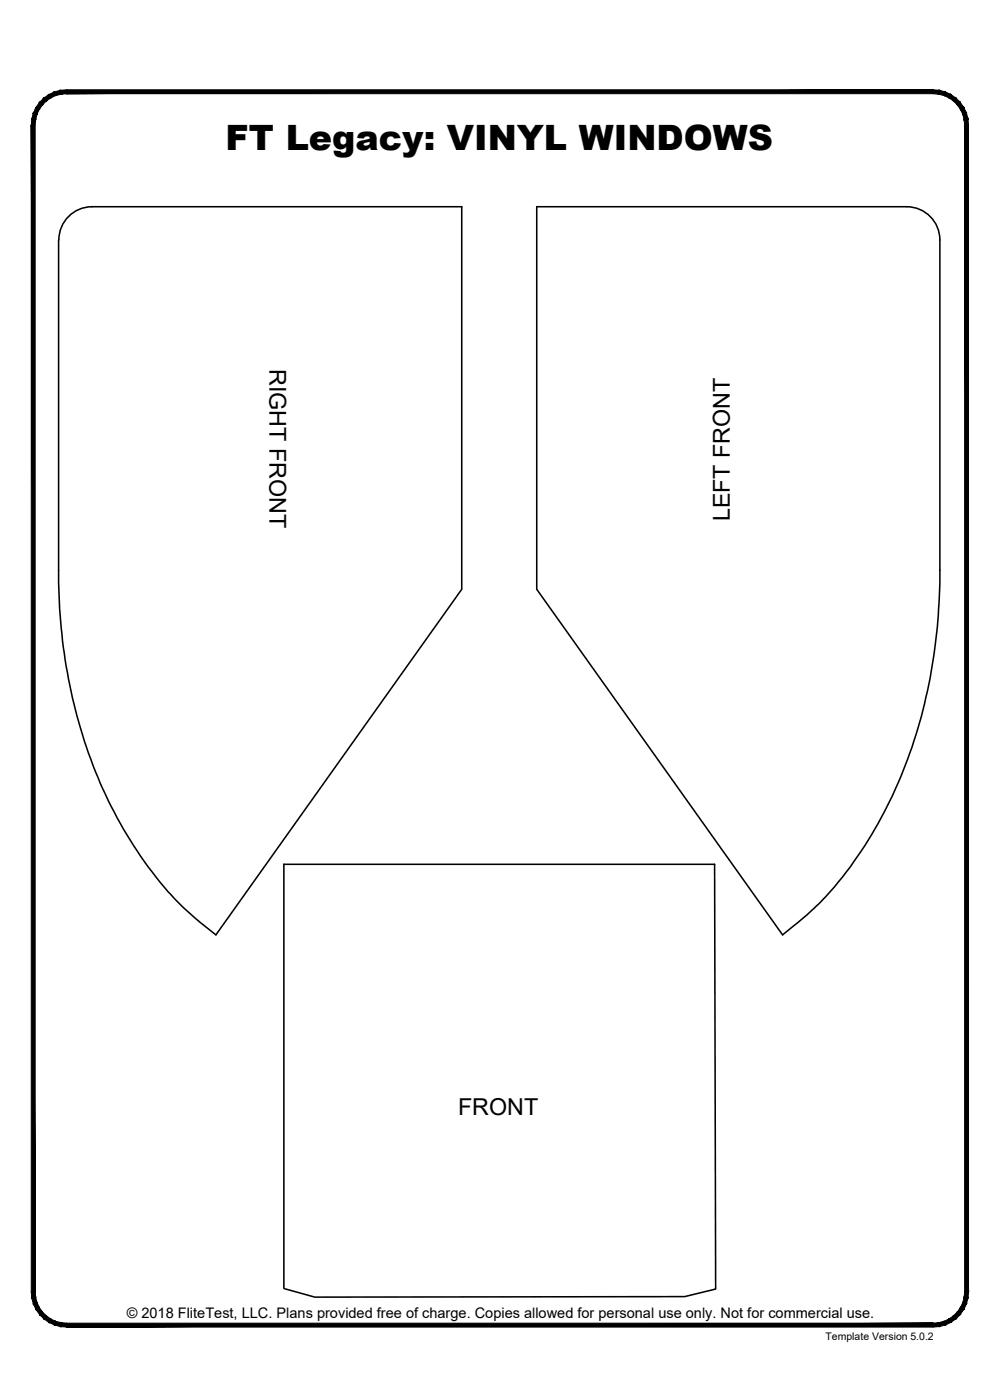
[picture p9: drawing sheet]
<svg xmlns="http://www.w3.org/2000/svg" width="190mm" height="267mm" viewBox="0 0 190 267" stroke-linecap="round" stroke-linejoin="round" font-family="sans-serif">
<!-- layer: 22 TILED -->
<g fill="#000" stroke="#000" stroke-width=".19">
<path d="M11.5 17.2l1.2-.1v.8zM11.5 17.2l.2 .7h1zM10.4 17.5l1.1-.3 .2 .7zM10.4 17.5l.2 .7 1.1-.3zM9.3 18l1.1-.5 .2 .7zM9.3 18l.4 .6 .9-.4zM8.3 18.7l1-.7 .4 .6zM8.3 18.7l.5 .5 .9-.6zM8.3 18.7l.5 .5-1.3 .3zM7.5 19.5l.6 .5 .7-.8zM7.5 19.5l.6 .5-1.3 .5zM6.8 20.5l.7 .3 .6-.8zM6.8 20.5l.7 .3-1.1 .7zM6.4 21.5l.6 .3 .5-1zM6.4 21.5l.6 .3-.9 .9zM6.1 22.7l.7 .1 .2-1zM6.1 22.7l.7 .1-.8 1.1zM6.8 22.8l-.8 1.1h.7z"/>
<path d="M12.7 17.9h165.1v-.8zM12.7 17.1h165.1l-165.1 .8z"/>
<path d="M6 23.9l.7 222.2v-222.2zM6 23.9l.7 222.2h-.7z"/>
<path d="M184.4 22.7l.1 1.2h-.7zM183.7 22.8l.1 1.1 .6-1.2zM184.1 21.5l.3 1.2-.7 .1zM183.4 21.8l.3 1 .4-1.3zM183.6 20.5l.5 1-.7 .3zM183 20.8l.4 1 .2-1.3zM182.9 19.5l.7 1-.6 .3zM182.4 20l.6 .8-.1-1.3zM182.1 18.7l.8 .8-.5 .5zM182.1 18.7l-.5 .5 .8 .8zM181.1 18l1 .7-.5 .5zM181.1 18l-.3 .6 .8 .6zM180.1 17.5l1 .5-.3 .6zM180.1 17.5l-.3 .7 1 .4zM178.9 17.2l1.2 .3-.3 .7zM178.9 17.2l-.1 .7 1 .3zM177.8 17.1l1.1 .1-.1 .7zM177.8 17.1v.8h1z"/>
<path d="M6 246.1h.7l-.6 1.2zM6.7 246.1l-.6 1.2 .7-.2zM6.1 247.3l.7-.2-.4 1.3zM6.8 247.1l-.4 1.3 .6-.3zM6.4 248.4l.6-.3-.2 1.3zM7 248.1l-.2 1.3 .7-.3zM6.8 249.4l.7-.3v1.3zM7.5 249.1v1.3l.6-.5zM7.5 250.4l.6-.5 .2 1.3zM8.1 249.9l.2 1.3 .5-.5zM8.8 250.7l.5 1.2-1-.7zM8.8 250.7l.5 1.2 .4-.6zM9.7 251.3l.7 1.1-1.1-.5zM9.7 251.3l.7 1.1 .2-.7zM10.6 251.7l.9 1-1.1-.3zM10.6 251.7l.9 1 .2-.7zM11.7 252l1 .8-1.2-.1zM11.7 252l1 .8v-.7z"/>
<path d="M12.7 252.1v.7l165.1-.7zM12.7 252.8l165.1-.7v.7z"/>
<path d="M177.8 252.1l1.1 .6-1.1 .1zM177.8 252.1l1.1 .6-.1-.7zM178.8 252l1.3 .4-1.2 .3zM178.8 252l1.3 .4-.3-.7zM179.8 251.7l1.3 .2-1 .5zM179.8 251.7l1.3 .2-.3-.6zM180.8 251.3l1.3-.1-1 .7zM180.8 251.3l1.3-.1-.5-.5zM181.6 250.7l1.3-.3-.8 .8zM181.6 250.7l1.3-.3-.5-.5zM182.4 249.9l1.2-.5-.7 1zM183 249.1l-.6 .8 1.2-.5zM183 249.1l1.1-.7-.5 1zM183.4 248.1l-.4 1 1.1-.7zM183.4 248.1l1-.8-.3 1.1zM183.7 247.1l-.3 1 1-.8zM184.5 246.1l-.1 1.2-.7-.2zM183.8 246.1l-.1 1 .8-1z"/>
<path d="M183.8 23.9v222.2h.7zM183.8 23.9h.7v222.2z"/>
</g>
<!-- layer: 01 CUT -->
<path d="M172.7 39.4h-70.5v72.9l46.9 65.8a67.1 67.1 0 0 0 20.4-25.6 99.6 99.6 0 0 0 9.5-43.9v-62.9a6.3 6.3 0 0 0-6.3-6.3M11.2 45.7a6.3 6.3 0 0 1 6.3-6.3h70.5v72.9l-46.9 65.8a63.2 63.2 0 0 1-17.6-20.1 96.6 96.6 0 0 1-12.3-45.7v-66.6M54.1 164.6h82l.2 81-5.9 1.4-70.4 .1-5.9-1.6z" fill="none" stroke="#000" stroke-width=".3"/>
<text font-size="6.7" x="43" y="28.7">FT Legacy: VINYL WINDOWS</text>
<g font-size="4.4">
<text x="51.3" y="70.2" transform="rotate(90 51.3 70.2)">RIGHT FRONT</text>
<text x="139" y="99.3" transform="rotate(-90 139 99.3)">LEFT FRONT</text>
<text x="87.3" y="212.3">FRONT</text>
</g>
<text font-size="2.8" x="24.2" y="251.1">© 2018 FliteTest, LLC. Plans provided free of charge. Copies allowed for personal use only. Not for commercial use.</text>
<text font-size="2" x="157.3" y="255.3">Template Version 5.0.2</text>
</svg>
